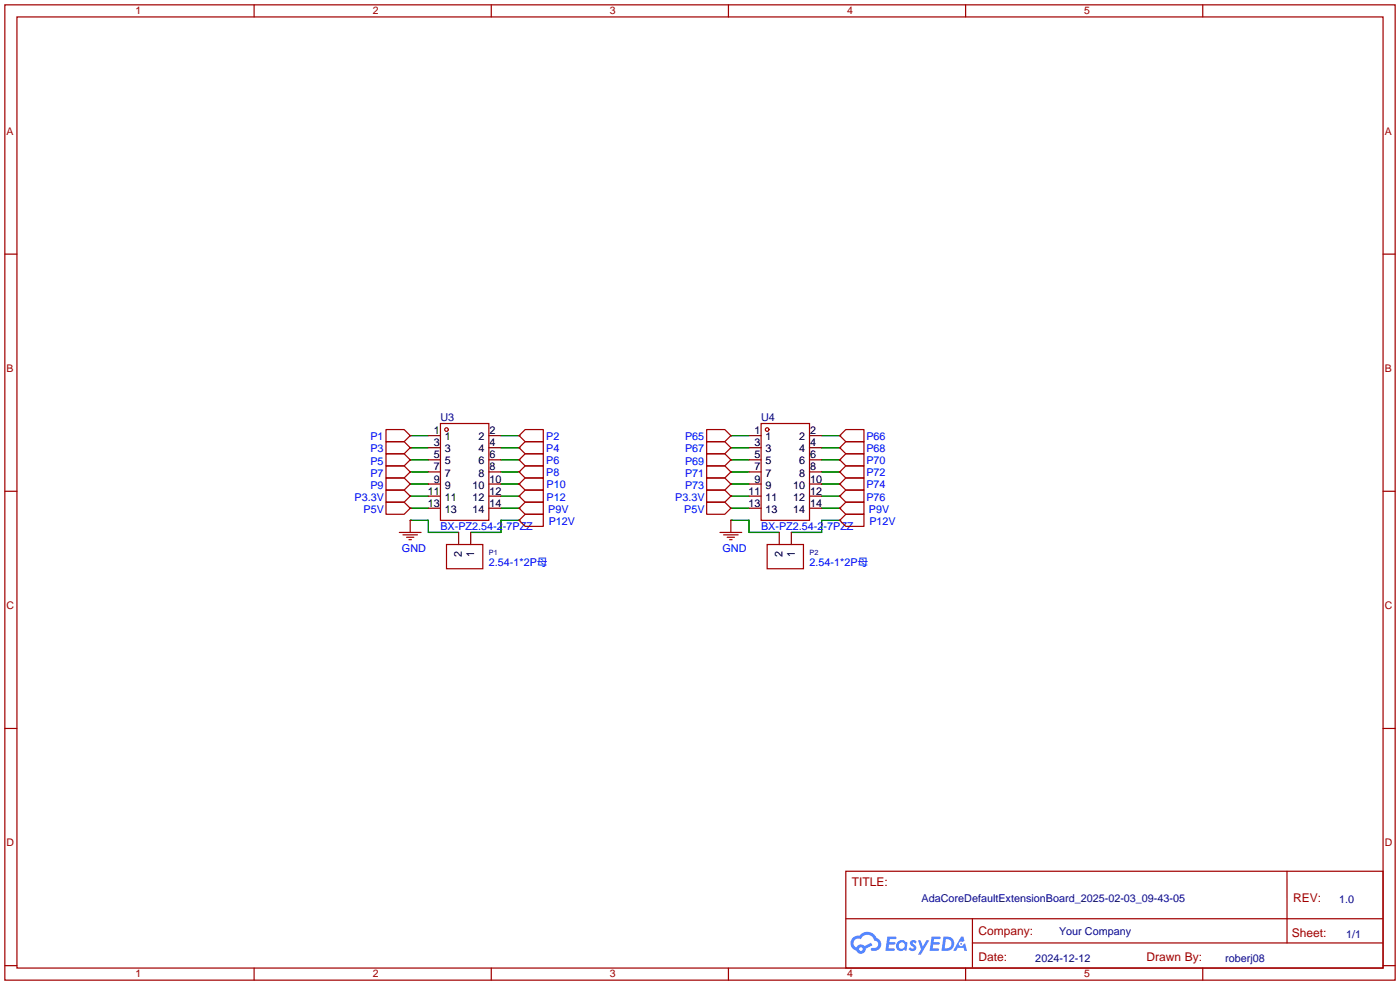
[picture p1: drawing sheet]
<svg xmlns="http://www.w3.org/2000/svg" width="294mm" height="207mm" viewBox="0 0 294 207" stroke-linecap="round" stroke-linejoin="round" font-family="sans-serif">
<g fill="none" stroke="#a10000" stroke-width=".25">
<path d="M1 1h291.9v204.7h-291.9zM3.6 3.6h286.7v199.6h-286.7zM53.3 1v2.6M103.1 1v2.6M152.9 1v2.6M202.7 1v2.6M252.5 1v2.6M1 53.3h2.6M290.3 53.3h2.6M1 103.1h2.6M290.3 103.1h2.6M1 152.9h2.6"/>
<path d="M290.3 152.9h2.6M177.5 182.9h112.8v20.3h-112.8zM177.6 192.8h112.6M204.1 197.9h86.1M204.1 192.8v10.2M270.2 182.9v15M1 202.7h2.6M53.3 203.2v2.5M103.1 203.2v2.5M152.9 203.2v2.5M202.7 203.2v2.5M252.5 203.2v2.5"/>
<path d="M290.3 202.7h2.6"/>
</g>
<g fill="#5487ff">
<path d="M191.2 197.5l.5-.2 .4 .1 .3 .3-.2 .4a.33 .33 0 0 0-.3-.3 .33 .33 0 0 0-.4 .1l.1 .1a.86 .86 0 0 1 .7 .7 .86 .86 0 0 1-.3 .8l-.7 .1-.6-.4 .4-.4 .5 .3 .2-.1v-.2a.88 .88 0 0 1-.6-1.3z"/>
<path d="M192.7 197.4h.6l.4 1.3 .8-1.3h.6l-1.8 3h-.6l.6-1.1z"/>
<path d="M186.3 196.6h1.6l.3 .1-.1 .4h-1.3l-.1 .6h1.1l.2 .3-.3 .3h-1.1l-.1 .8h1.2l.1 .2-.1 .2-1.8 .1z"/>
<path d="M195.6 196.6h1.6l.2 .1v.4h-1.3l-.1 .6h1.1l.2 .3-.3 .3h-1.1l-.1 .8h1.2l.1 .2-.1 .2-1.9 .1z"/>
<path d="M201.7 196.6h.5l.3 .9-.5 .2a.5 .5 0 0 0-.7 .2 .5 .5 0 0 0 .3 .7 .5 .5 0 0 0 .6-.4l.4-.2 .4 1.6h-.6l-.1-.7h-1.2l-.4 .7h-.6z"/>
<path d="M198 196.6l-.4 3h1a1.51 1.51 0 0 0 1.7-1.5 1.51 1.51 0 0 0-1.8-1.5zM198.6 197.1a1.02 1.02 0 0 1 1.1 1.2 1.02 1.02 0 0 1-1.4 .8z"/>
<path d="M188.5 197.6a1.11 1.11 0 0 0-.3 1.6 1.11 1.11 0 0 0 1.6 .2l.5 .2 .2-1.7-.4-.2a1.02 1.02 0 0 0-1.6-.1zM188.6 198.5a.67 .67 0 0 1 1.3 0 .67 .67 0 0 1-1.3 0z"/>
<path d="M179 196.9a1.58 1.58 0 0 0 .8 2.6 1.01 1.01 0 0 0 1.1 .7 1.01 1.01 0 0 0 .8-1.1l1.4-.7-.3-.5-1.3 .7a1.03 1.03 0 0 0-1.7 .3 1 1 0 0 1-.5-1.4 1 1 0 0 1 1.4-.3 1.49 1.49 0 0 1 1.5-1 1.49 1.49 0 0 1 1.4 1.2 .82 .82 0 0 1 .7 1.1 .82 .82 0 0 1-1.2 .5l-.3 .1v.3a1.4 1.4 0 0 0 2-.6 1.4 1.4 0 0 0-.8-1.9 2.19 2.19 0 0 0-3.7-.5l-.8 .1zM180.3 199.2a.4 .4 0 0 1 .8 0 .4 .4 0 0 1-.8 0z"/>
<circle cx="201.8" cy="198.1" r=".19"/>
</g>
<g fill="none" stroke="#008700" stroke-width=".25">
<path d="M86.1 91.4h3.8M86.1 94h3.8M86.1 96.5h3.8M86.1 99.1h3.8M105.2 91.4h3.8M105.2 94h3.8M105.2 96.5h3.8M105.2 99.1h3.8M153.4 91.4h3.8M153.4 94h3.8M153.4 96.5h3.8M153.4 99.1h3.8"/>
<path d="M172.5 91.4h3.8M172.5 94h3.8M172.5 96.5h3.8M172.5 99.1h3.8M86.1 109.2h3.8v2.6h6.4M86.1 106.7h3.8M86.1 104.1h3.8M86.1 101.6h3.8M105.2 106.7h3.8M105.2 104.1h3.8M105.2 101.6h3.8M109 109.2h-3.8v2.6h-6.4"/>
<path d="M153.4 109.2h3.8v2.6h6.4M153.4 106.7h3.8M153.4 104.1h3.8M153.4 101.6h3.8M172.5 106.7h3.8M172.5 104.1h3.8M172.5 101.6h3.8M176.3 109.2h-3.8v2.6h-6.4"/>
</g>
<g fill="none" stroke="#a10000" stroke-width=".25">
<path d="M81 90.2h3.8l1.3 1.2-1.3 1.3h-3.8zM81 92.7h3.8l1.3 1.3-1.3 1.3h-3.8zM81 95.3h3.8l1.3 1.2-1.3 1.3h-3.8zM81 97.8h3.8l1.3 1.3-1.3 1.2h-3.8zM92.5 88.9h10.1v20.3h-10.1zM109 96.5l1.2-1.2h3.8v2.5h-3.8zM110.2 90.2h3.8v2.5h-3.8l-1.2-1.3zM110.2 92.7h3.8v2.6h-3.8l-1.2-1.3zM110.2 97.8h3.8v2.5h-3.8l-1.2-1.2zM148.3 90.2h3.8l1.3 1.2-1.3 1.3h-3.8zM148.3 92.7h3.8l1.3 1.3-1.3 1.3h-3.8zM148.3 95.3h3.8l1.3 1.2-1.3 1.3h-3.8z"/>
<path d="M148.3 97.8h3.8l1.3 1.3-1.3 1.2h-3.8zM159.8 88.9h10.1v20.3h-10.1zM176.3 99.1l1.2-1.3h3.9v2.5h-3.9zM176.3 96.5l1.2-1.2h3.9v2.5h-3.9zM177.5 92.7h3.9v2.6h-3.9l-1.2-1.3zM177.5 90.2h3.9v2.5h-3.9l-1.2-1.3zM81 105.4h3.8l1.3 1.3-1.3 1.3h-3.8zM81 102.9h3.8l1.3 1.2-1.3 1.3h-3.8zM81 100.3h3.8l1.3 1.3-1.3 1.3h-3.8zM83.8 111.8h4.6M84.6 112.3h3M85.3 112.8h1.6"/>
<path d="M85.9 113.3h.5M86.1 109.2v2.6M93.7 114.3h7.6v5.1h-7.6zM109 109.2l1.2-1.2h3.8v2.5h-3.8zM110.2 105.4h3.8v2.6h-3.8l-1.2-1.3zM110.2 102.9h3.8v2.5h-3.8l-1.2-1.3zM110.2 100.3h3.8v2.6h-3.8l-1.2-1.3zM148.3 105.4h3.8l1.3 1.3-1.3 1.3h-3.8zM148.3 102.9h3.8l1.3 1.2-1.3 1.3h-3.8zM148.3 100.3h3.8l1.3 1.3-1.3 1.3h-3.8zM151.1 111.8h4.6M151.9 112.3h3"/>
<path d="M152.7 112.8h1.5M153.2 113.3h.5M153.4 109.2v2.6M161 114.3h7.7v5.1h-7.7zM176.3 106.7l1.2-1.3h3.9v2.6h-3.9zM176.3 109.2l1.2-1.2h3.9v2.5h-3.9zM177.5 100.3h3.9v2.6h-3.9l-1.2-1.3zM177.5 102.9h3.9v2.5h-3.9l-1.2-1.3z"/>
<circle cx="93.7" cy="90.2" r=".38"/>
<circle cx="161" cy="90.2" r=".38"/>
</g>
<g fill="none" stroke="#870000" stroke-width=".25">
<path d="M86.1 91.4h.1M86.1 94h.1M86.1 96.5h.1M86.1 99.1h.1M89.9 91.4h2.6M89.9 94h2.6M89.9 96.5h2.6M89.9 99.1h2.6M102.6 91.4h2.6M102.6 94h2.6M102.6 96.5h2.6M102.6 99.1h2.6"/>
<path d="M109 91.4h.1M109 94h.1M109 96.5h.1M109 99.1h.1M153.4 91.4h.1M153.4 94h.1M153.4 96.5h.1M153.4 99.1h.1M157.2 91.4h2.6M157.2 94h2.6M157.2 96.5h2.6M157.2 99.1h2.6"/>
<path d="M169.9 91.4h2.6M169.9 94h2.6M169.9 96.5h2.6M169.9 99.1h2.6M176.3 99.1h.1M176.3 96.5h.1M176.3 94h.1M176.3 91.4h.1M86.1 109.2h.1M86.1 106.7h.1M86.1 104.1h.1M86.1 101.6h.1"/>
<path d="M89.9 106.7h2.6M89.9 104.1h2.6M89.9 101.6h2.6M96.3 111.8v2.5M98.8 111.8v2.5M102.6 106.7h2.6M102.6 104.1h2.6M102.6 101.6h2.6M109 109.2h.1M109 106.7h.1M109 104.1h.1M109 101.6h.1"/>
<path d="M153.4 109.2h.1M153.4 106.7h.1M153.4 104.1h.1M153.4 101.6h.1M157.2 106.7h2.6M157.2 104.1h2.6M157.2 101.6h2.6M163.6 111.8v2.5M166.1 111.8v2.5M169.9 106.7h2.6M169.9 104.1h2.6M169.9 101.6h2.6"/>
<path d="M176.3 101.6h.1M176.3 104.1h.1M176.3 106.7h.1M176.3 109.2h.1"/>
</g>
<g font-size="2.5" fill="#a00000">
<text x="178.8" y="186">TITLE:</text>
<text x="271.4" y="189.3">REV:</text>
<text x="205.4" y="196.2">Company:</text>
<text x="271.2" y="196.6">Sheet:</text>
<text x="205.4" y="201.7">Date:</text>
<text x="240.7" y="201.8">Drawn By:</text>
</g>
<g font-size="2.3" fill="#000080">
<text x="92.5" y="88.4">U3</text>
<text x="159.8" y="88.4">U4</text>
<text x="193.5" y="189.3">AdaCoreDefaultExtensionBoard_2025-02-03_09-43-05</text>
<text x="281.1" y="189.4">1.0</text>
<text x="222.3" y="196.3">Your Company</text>
<text x="282.6" y="196.9">1/1</text>
<text x="217.3" y="202">2024-12-12</text>
<text x="257.2" y="201.9">roberj08</text>
</g>
<g font-size="2.3" fill="#00f">
<text x="77.7" y="92.4">P1</text>
<text x="77.7" y="95">P3</text>
<text x="114.6" y="92.4">P2</text>
<text x="114.6" y="94.9">P4</text>
<text x="143.8" y="92.4">P65</text>
<text x="143.8" y="95">P67</text>
<text x="181.9" y="94.9">P68</text>
<text x="181.9" y="92.4">P66</text>
<text x="77.7" y="97.5">P5</text>
<text x="77.7" y="100">P7</text>
<text x="114.6" y="97.4">P6</text>
<text x="114.6" y="100">P8</text>
<text x="143.8" y="97.5">P69</text>
<text x="143.8" y="100">P71</text>
<text x="181.9" y="100">P72</text>
<text x="181.9" y="97.4">P70</text>
<text x="74.4" y="105.1">P3.3V</text>
<text x="76.3" y="107.7">P5V</text>
<text x="77.7" y="102.6">P9</text>
<text x="114.7" y="105.1">P12</text>
<text x="114.7" y="102.5">P10</text>
<text x="115.1" y="107.6">P9V</text>
<text x="141.7" y="105.1">P3.3V</text>
<text x="143.6" y="107.7">P5V</text>
<text x="143.8" y="102.6">P73</text>
<text x="181.9" y="102.5">P74</text>
<text x="181.9" y="105.1">P76</text>
<text x="182.4" y="107.6">P9V</text>
<text x="92.5" y="111.2">BX-PZ2.54-2-7PZZ</text>
<text x="115.2" y="110.1">P12V</text>
<text x="159.8" y="111.2">BX-PZ2.54-2-7PZZ</text>
<text x="182.5" y="110.1">P12V</text>
<text x="84.4" y="115.9">GND</text>
<text x="102.6" y="118.8">2.54-1*2P母</text>
<text x="151.7" y="115.9">GND</text>
<text x="169.9" y="118.8">2.54-1*2P母</text>
</g>
<g font-size="2.3">
<text x="91.1" y="93.7">3</text>
<text x="91.1" y="91.1">1</text>
<text x="93.4" y="94.9">3</text>
<text x="93.4" y="92.4">1</text>
<text x="100.4" y="92.4">2</text>
<text x="100.4" y="94.9">4</text>
<text x="102.7" y="91.1">2</text>
<text x="102.7" y="93.7">4</text>
<text x="158.4" y="93.7">3</text>
<text x="158.4" y="91.1">1</text>
<text x="160.7" y="94.9">3</text>
<text x="160.7" y="92.4">1</text>
<text x="167.7" y="92.4">2</text>
<text x="167.7" y="94.9">4</text>
<text x="170.1" y="91.1">2</text>
<text x="170.1" y="93.7">4</text>
<text x="91.1" y="101.3">9</text>
<text x="91.1" y="98.7">7</text>
<text x="91.1" y="96.2">5</text>
<text x="93.4" y="100">7</text>
<text x="93.4" y="97.5">5</text>
<text x="100.4" y="97.5">6</text>
<text x="100.4" y="100">8</text>
<text x="102.7" y="96.2">6</text>
<text x="102.7" y="98.7">8</text>
<text x="102.7" y="101.3">10</text>
<text x="158.4" y="101.3">9</text>
<text x="158.4" y="98.7">7</text>
<text x="158.4" y="96.2">5</text>
<text x="160.7" y="100">7</text>
<text x="160.7" y="97.5">5</text>
<text x="167.7" y="97.5">6</text>
<text x="167.7" y="100">8</text>
<text x="170.1" y="96.2">6</text>
<text x="170.1" y="98.7">8</text>
<text x="170.1" y="101.3">10</text>
<text x="89.8" y="106.4">13</text>
<text x="89.8" y="103.8">11</text>
<text x="93.4" y="107.6">13</text>
<text x="93.4" y="105.1">11</text>
<text x="93.4" y="102.6">9</text>
<text x="99.2" y="102.6">10</text>
<text x="99.2" y="105.1">12</text>
<text x="99.2" y="107.6">14</text>
<text x="102.7" y="103.8">12</text>
<text x="102.7" y="106.4">14</text>
<text x="157.1" y="106.4">13</text>
<text x="157.1" y="103.8">11</text>
<text x="160.7" y="107.6">13</text>
<text x="160.7" y="105.1">11</text>
<text x="160.7" y="102.6">9</text>
<text x="166.5" y="102.6">10</text>
<text x="166.5" y="105.1">12</text>
<text x="166.5" y="107.6">14</text>
<text x="170.1" y="103.8">12</text>
<text x="170.1" y="106.4">14</text>
<text x="97" y="116.8" transform="rotate(-90 97 116.8)">2</text>
<text x="99.5" y="116.8" transform="rotate(-90 99.5 116.8)">1</text>
<text x="164.3" y="116.8" transform="rotate(-90 164.3 116.8)">2</text>
<text x="166.8" y="116.8" transform="rotate(-90 166.8 116.8)">1</text>
</g>
<g font-size="2.2" fill="#a00000">
<text x="28.4" y="3">1</text>
<text x="78.2" y="3">2</text>
<text x="128" y="3">3</text>
<text x="177.8" y="3">4</text>
<text x="227.6" y="3">5</text>
<text x="1.4" y="28.3">A</text>
<text x="290.7" y="28.3">A</text>
<text x="1.4" y="78">B</text>
<text x="290.7" y="78">B</text>
<text x="1.4" y="127.8">C</text>
<text x="290.7" y="127.8">C</text>
<text x="1.4" y="177.6">D</text>
<text x="290.7" y="177.6">D</text>
<text x="28.4" y="205.2">1</text>
<text x="78.2" y="205.2">2</text>
<text x="128" y="205.2">3</text>
<text x="177.8" y="205.2">4</text>
<text x="227.6" y="205.2">5</text>
</g>
<g font-size="1.5" fill="#000080">
<text x="102.6" y="116.5">P1</text>
<text x="169.9" y="116.5">P2</text>
</g>
</svg>
